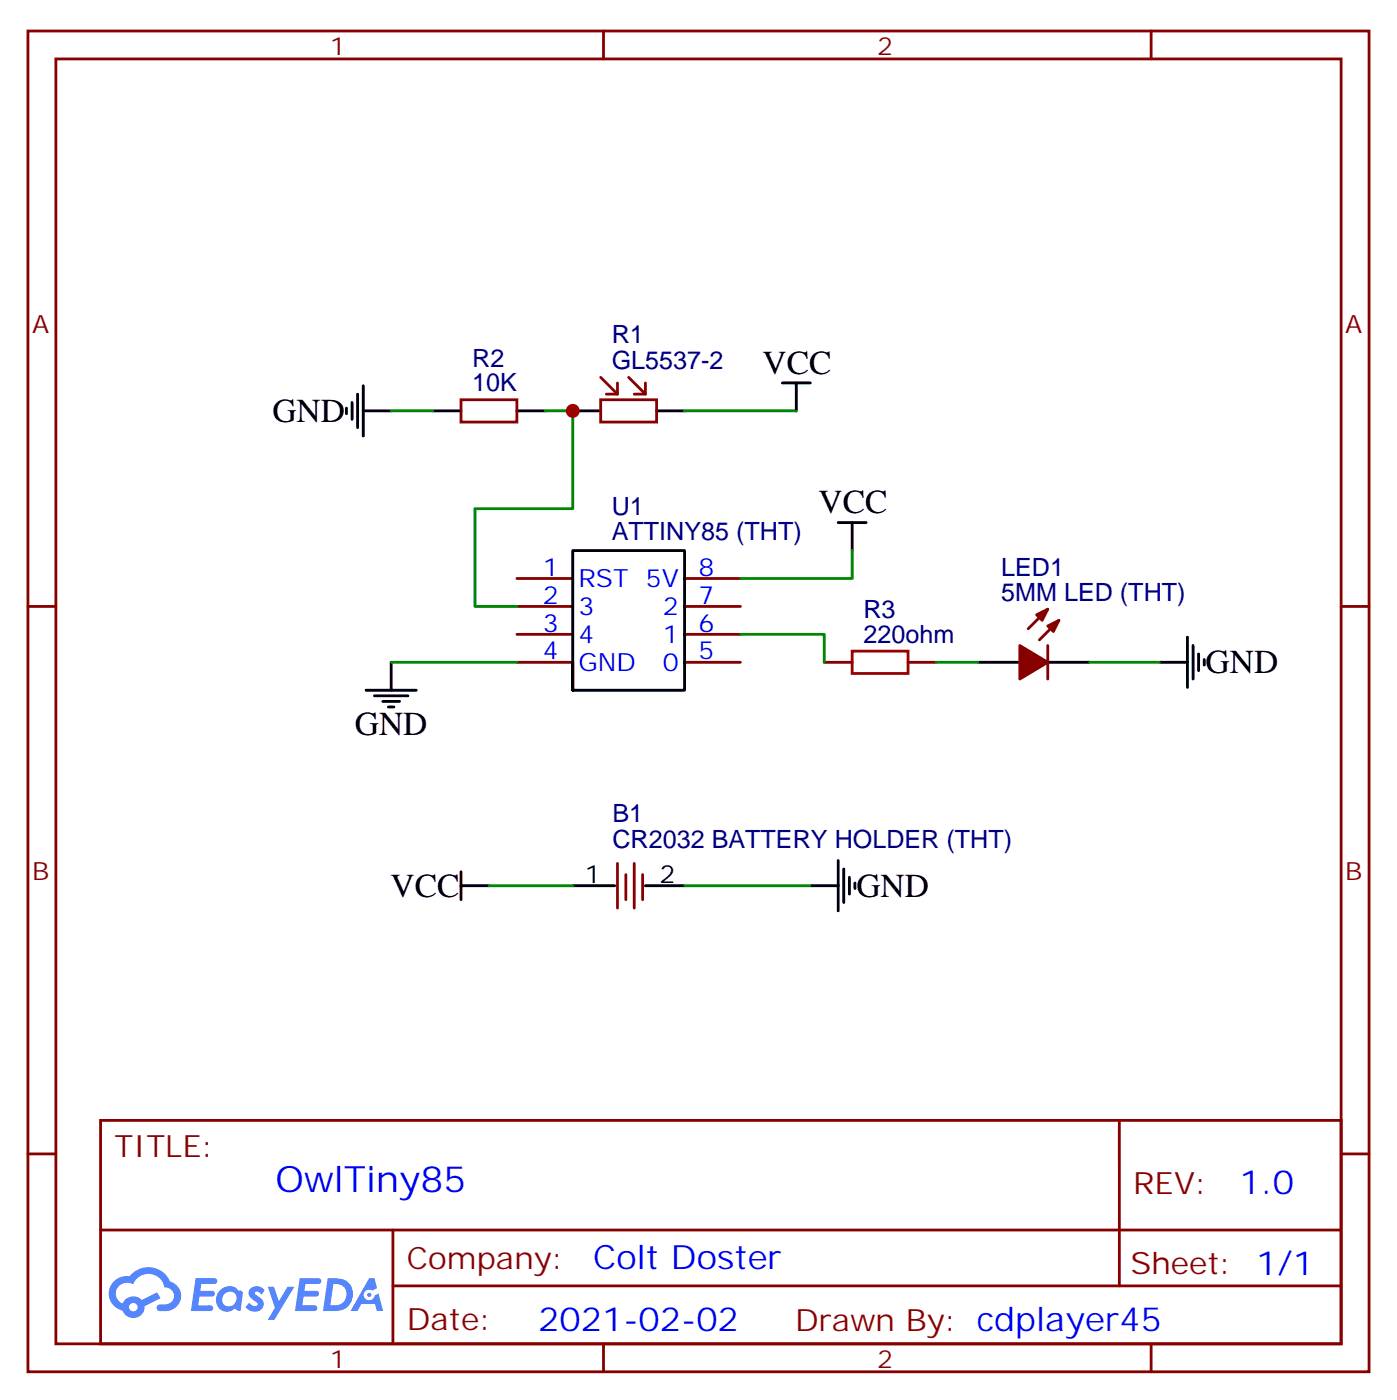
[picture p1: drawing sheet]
<svg xmlns="http://www.w3.org/2000/svg" width="176mm" height="177mm" viewBox="0 0 176 177" stroke-linecap="round" stroke-linejoin="round" font-family="sans-serif">
<g fill="none" stroke="#870000" stroke-width=".35">
<path d="M3.5 3.9h169.4v169.3h-169.4zM7.1 7.4h162.2v162.3h-162.2zM76.2 3.9v3.5M145.3 3.9v3.5M3.5 76.6h3.6M169.3 76.6h3.6M3.5 145.7h3.6M12.7 141.5h156.6v28.2h-156.6zM12.7 155.3h156.5M49.6 155.3v14.2M141.3 141.5v20.9M169.3 145.7h3.6"/>
<path d="M49.6 162.4h119.6M76.2 169.7v3.5M145.3 169.7v3.5"/>
</g>
<g fill="#5487ff">
<path d="M31.7 162.7a1.22 1.22 0 0 1 1.7 .2l-.4 .6-.4-.4-.4 .1v.2a2.96 2.96 0 0 1 1.1 1.1 1.14 1.14 0 0 1-.7 1.1 1.14 1.14 0 0 1-1.2-.2l-.4-.3 .5-.6a.66 .66 0 0 0 1 .3v-.2a2.71 2.71 0 0 1-1.1-1.1 .78 .78 0 0 1 .3-.8z"/>
<path d="M24.7 161.4h1.5a1.22 1.22 0 0 1 1.2 .2 .37 .37 0 0 1-.4 .6h-1.6l-.1 .8h1.5a.37 .37 0 0 1 .3 .4 .37 .37 0 0 1-.3 .4h-1.6l-.2 1.1h.8a1.15 1.15 0 0 1 1.1 .1 .36 .36 0 0 1-.3 .6h-2.5z"/>
<path d="M37.8 161.4h1.6a1.23 1.23 0 0 1 1.1 .2 .37 .37 0 0 1-.3 .6h-1.6l-.2 .8h1.6a.37 .37 0 0 1 .3 .4 .37 .37 0 0 1-.4 .4h-1.6l-.1 1.1h.7a1.15 1.15 0 0 1 1.1 .1 .36 .36 0 0 1-.3 .6h-2.5z"/>
<path d="M46.6 161.4h.7l.3 1.3-.6 .3a.69 .69 0 0 0-1 .3 .69 .69 0 0 0 .4 .9 .69 .69 0 0 0 .9-.6l.5-.2 .6 2.2h-.8l-.3-.9h-1.7l-.5 .9h-.8z"/>
<path d="M33.8 162.5h.8l.6 1.8 1.1-1.8h.9l-2.6 4.2h-.8l.9-1.5z"/>
<path d="M41.4 161.4l-.6 4.2a5.9 5.9 0 0 0 2.7-.3 2.09 2.09 0 0 0 1-2.5 2.09 2.09 0 0 0-2.4-1.4zM42.1 162.2a1.36 1.36 0 0 1 1.7 1.2 1.36 1.36 0 0 1-1.4 1.4l-.7 .1z"/>
<path d="M27.7 163.1a1.5 1.5 0 0 0-.3 1.8 1.5 1.5 0 0 0 1.8 .7l.4-.3 .4 .2 .4 .1 .3-2.3-.2-.3h-.1a.53 .53 0 0 1-.6-.3 1.63 1.63 0 0 0-2.1 .4zM28.3 163.4a.89 .89 0 0 1 1.4 0 .89 .89 0 0 1-.2 1.4 .89 .89 0 0 1-1.3-.1 .89 .89 0 0 1 .1-1.3z"/>
<path d="M14.4 161.8a2.18 2.18 0 0 0 1.1 3.7 1.44 1.44 0 0 0 1.6 .9 1.44 1.44 0 0 0 1.2-1.4l2-1.1-.5-.7-1.9 1a1.47 1.47 0 0 0-2.4 .4 1.39 1.39 0 0 1-.7-1.9 1.39 1.39 0 0 1 2-.5 2.08 2.08 0 0 1 2.2-1.3 2.08 2.08 0 0 1 1.8 1.7 1.07 1.07 0 0 1 1.2 1 1.07 1.07 0 0 1-1 1.1h-.7a.43 .43 0 0 0-.5 .4 .43 .43 0 0 0 .4 .5 2.17 2.17 0 0 0 2.7-1.9 1.93 1.93 0 0 0-1.4-1.9 2.98 2.98 0 0 0-5.1-.6h-.3a2.38 2.38 0 0 0-1.7 .6zM16.3 165.1a.55 .55 0 0 1 1.1 0 .55 .55 0 0 1-1.1 0z"/>
<circle cx="46.6" cy="163.5" r=".26"/>
</g>
<g fill="none" stroke="#870000" stroke-width=".35">
<path d="M58.2 50.5h7.1v2.8h-7.1zM75.8 50.5h7.1v2.8h-7.1zM75.8 47.7l2.2 2.1M78 48.4v1.4h-1.4M79.4 47.7l2.1 2.1M81.5 48.4v1.4h-1.4M65.3 73.1h7M65.3 76.6h7M86.4 73.1h7.1M86.4 76.6h7.1M132.3 76.9l-2.5 2.5M133.7 78.4l-2.5 2.4"/>
<path d="M65.3 80.1h7M65.3 83.6h7M86.4 80.1h7.1M86.4 83.6h7.1M104.1 83.6h3.5M114.7 83.6h3.5M132.3 81.5v4.3M78 109v5.7M79 110.5v3.1M80.1 109v5.7M81.1 110.5v3.1"/>
</g>
<g fill="none" stroke="#000" stroke-width=".35">
<path d="M43.7 51.5v.7M44.4 50.8v2.2M45.2 49.8v4.2M45.9 51.9h3.5M45.9 48.7v6.4M54.7 51.9h3.5M65.3 51.9h3.5M72.3 51.9h3.5M82.9 51.9h3.5M98.8 48.4h3.5M100.5 48.4v3.5M105.8 66h3.6"/>
<path d="M107.6 66v3.5M46.2 87.2h6.4M47.3 87.9h4.2M48.3 88.6h2.1M49 89.3h.7M49.4 83.6v3.6M72.3 83.6v3.6h14.1v-17.7h-14.1v17.7M123.5 83.6h5.3M132.3 83.6h5.3M146.4 83.6h3.5M149.9 80.5v6.3M150.6 81.5v4.3"/>
<path d="M151.3 82.6v2.1M152 83.3v.7M58.2 111.9h3.5M58.2 110.1v3.5M72.3 111.9h5.3M81.5 111.9h4.9M102.3 111.9h3.5M105.8 108.7v6.3M106.5 109.7v4.3M107.2 110.8v2.1M107.9 111.5v.7"/>
</g>
<g fill="#870000" stroke="#870000" stroke-width=".35">
<path d="M128.8 81.5l3.5 2.1-3.5 2.2z"/>
<path d="M132.3 79.1l1.4-.7-.7 1.4z"/>
<path d="M130.9 77.6l1.4-.7-.7 1.5z"/>
</g>
<path d="M49.4 51.9h5.3M68.8 51.9h3.5v12.3h-12.3v12.4h5.3M86.4 51.9h14.1M107.6 69.5v3.6h-14.1M49.4 83.6h15.9M93.5 80.1h10.6v3.5M118.2 83.6h5.3M137.6 83.6h8.8M61.7 111.9h10.6M86.4 111.9h15.9" fill="none" stroke="#008700" stroke-width=".35"/>
<path d="M107.6 82.2h7.1v2.9h-7.1z" fill="none" stroke="#a10000" stroke-width=".35"/>
<circle cx="72.3" cy="51.9" r=".88" fill="#c00"/>
<text font-size="4.6" fill="#00f" x="34.8" y="150.5">OwlTiny85</text>
<g font-size="4.2">
<text x="96.3" y="47.2">VCC</text>
<text x="34.4" y="53.3">GND</text>
<text x="103.3" y="64.8">VCC</text>
<text x="152.2" y="85.1">GND</text>
<text x="44.8" y="92.8">GND</text>
<text x="49.3" y="113.3">VCC</text>
<text x="108.1" y="113.3">GND</text>
</g>
<g font-size="4.2" fill="#00f">
<text x="156.5" y="150.8">1.0</text>
<text x="74.9" y="160.3">Colt Doster</text>
<text x="68" y="168.1">2021-02-02</text>
</g>
<g font-size="3.9" fill="#800">
<text x="14.5" y="146.1">TITLE:</text>
<text x="143.1" y="150.8">REV:</text>
<text x="51.4" y="160.3">Company:</text>
<text x="142.7" y="160.9">Sheet: 1/1</text>
<text x="51.4" y="168">Date:</text>
<text x="100.4" y="168">Drawn By: cdplayer45</text>
</g>
<g font-size="3.2" fill="#800">
<text x="41.6" y="6.9">1</text>
<text x="110.8" y="6.9">2</text>
<text x="4.1" y="42">A</text>
<text x="169.9" y="42">A</text>
<text x="4.1" y="111.2">B</text>
<text x="169.9" y="111.2">B</text>
<text x="41.6" y="172.7">1</text>
<text x="110.8" y="172.7">2</text>
</g>
<g font-size="3.2" fill="#000080">
<text x="59.6" y="46.3">R2</text>
<text x="77.2" y="46.6">GL5537-2</text>
<text x="77.2" y="43.4">R1</text>
<text x="59.6" y="49.4">10K</text>
<text x="77.2" y="65">U1</text>
<text x="77.2" y="68.3">ATTINY85 (THT)</text>
<text x="126.4" y="75.9">5MM LED (THT)</text>
<text x="126.4" y="72.8">LED1</text>
<text x="109" y="81.2">220ohm</text>
<text x="109" y="78.1">R3</text>
<text x="77.3" y="107.1">CR2032 BATTERY HOLDER (THT)</text>
<text x="77.3" y="103.8">B1</text>
</g>
<g font-size="3.2" fill="#00f">
<text x="68.5" y="72.7">1</text>
<text x="68.5" y="76.2">2</text>
<text x="73" y="74.1">RST 5V</text>
<text x="73" y="77.6">3</text>
<text x="83.7" y="77.6">2</text>
<text x="88.2" y="72.7">8</text>
<text x="88.2" y="76.2">7</text>
<text x="68.5" y="79.8">3</text>
<text x="68.5" y="83.3">4</text>
<text x="73" y="81.2">4</text>
<text x="83.7" y="81.2">1</text>
<text x="88.2" y="79.8">6</text>
<text x="88.2" y="83.3">5</text>
<text x="73" y="84.7">GND</text>
<text x="83.7" y="84.7">0</text>
</g>
<g font-size="3.2">
<text x="73.8" y="111.5">1</text>
<text x="83.3" y="111.5">2</text>
</g>
</svg>
